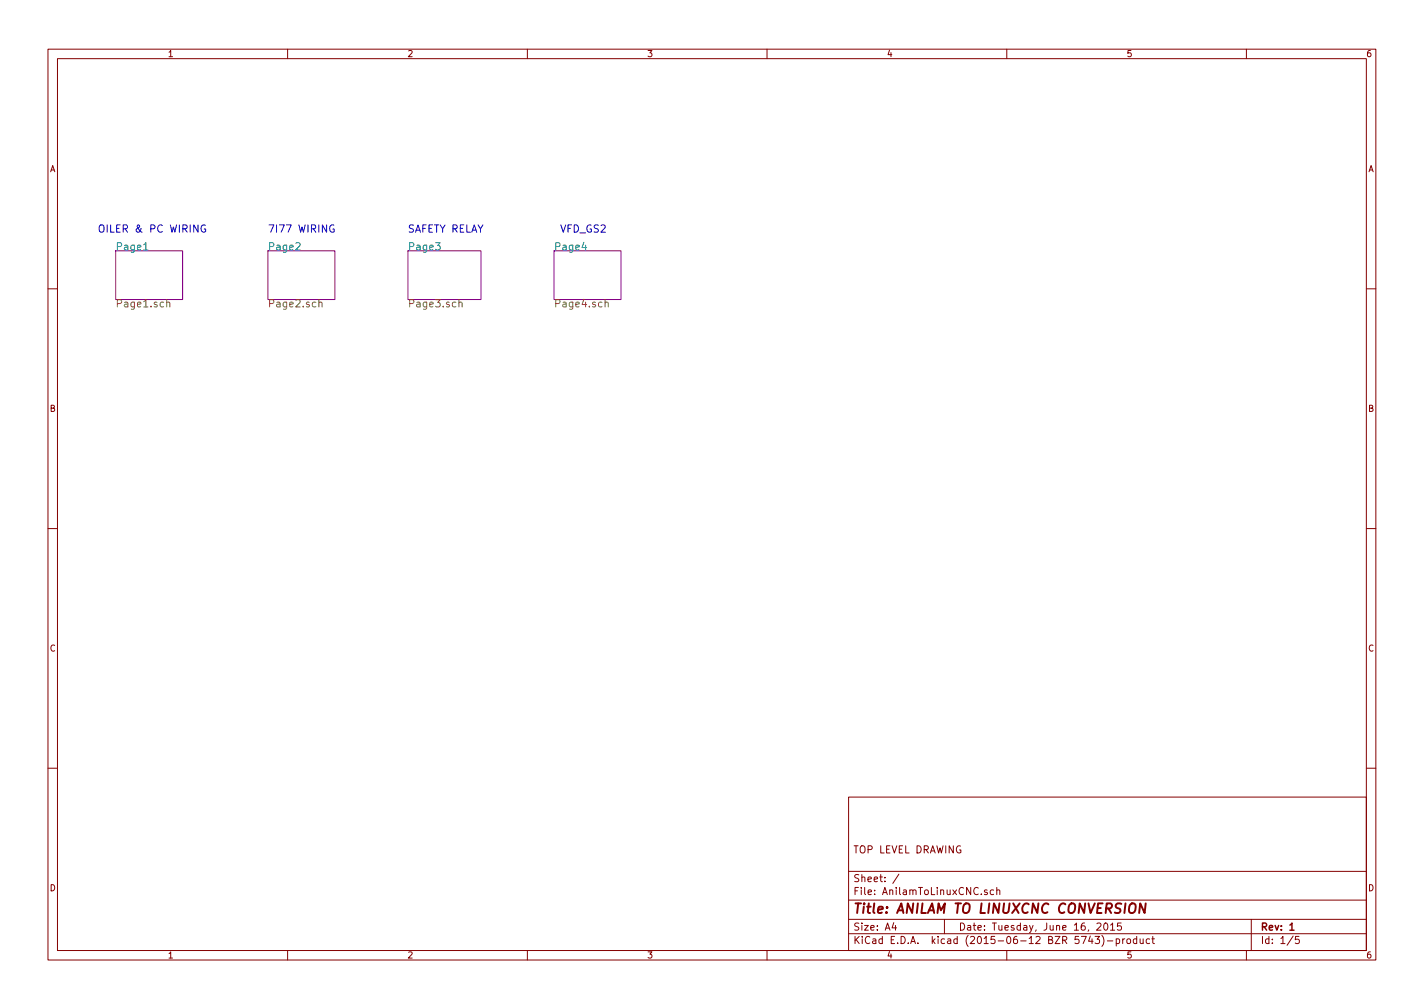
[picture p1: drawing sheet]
<svg xmlns="http://www.w3.org/2000/svg" width="297mm" height="210mm" viewBox="0 0 297 210" stroke-linecap="round" stroke-linejoin="round" font-family="sans-serif">
<g fill="none" stroke="#840000" stroke-width=".21">
<path d="M10 10.3h277v189.9h-277zM12 12.2h273v186.1h-273zM60 10.3v1.9M110 10.3v1.9M160 10.3v1.9M210 10.3v1.9M260 10.3v1.9M10 60.2h2M285 60.2h2M10 110.3h2M285 110.3h2M10 160.2h2"/>
<path d="M177 166.3h108v32h-108zM285 160.2h2M60 198.3v1.9M110 198.3v1.9M160 198.3v1.9M177 194.8h108M177 191.8h108M177 187.8h108M177 181.8h108M186.4 192.5l-.3 1h.9M186.8 193v1M187.5 182.3l-1.3 2"/>
<path d="M197 191.8v3M205.9 185.7l-.3-.1-.3 .2 .1 .2 .5 .2v.3h-.6M207.3 185.7l-.5-.1-.2 .3v.6l.2 .1 .5-.1M207.9 185.7l.2-.1 .4 .1 .1 .9M207.9 185.1v1.5M210 198.3v1.9M227.4 195.2l-.3 1.1h.9M227.8 195.8v1M228.4 195.3h1l-.5 .6 .4 .1v.7l-.2 .1-.7-.1M228.8 192.7l.6-.2 .3 .5-1 1h1M229.8 195.1a1.71 1.71 0 0 1 0 2.3M230.4 192.7l.2-.2a.8 .8 0 0 1 .5 .8 .8 .8 0 0 1-.5 .7l-.4-.5z"/>
<path d="M231 196.3h1.1M231.6 193l.5-.5v1.5M231.6 194h.9M232.8 195.9l.5-.1 .3 .3-.2 .6h-.6M232.8 195.8v1.5M233.9 192.5h-.8v.7h.7l.1 .2v.5l-.2 .1-.6-.1M234.2 195.8v1M234.6 195.8l-.4 .3M235.1 196l.2-.2 .5 .2v.5l-.1 .2-.4 .1-.2-.1zM237.1 195.9l-.4-.1-.3 .3 .1 .6 .2 .1 .4-.1M237.1 195.3v1.5M237.8 195.8l.1 .9 .4 .1 .2-.1"/>
<path d="M238.5 195.8v1M239.8 195.9l-.4-.1-.3 .3 .1 .6 .2 .1 .4-.1M240.3 195.8h.5M240.5 195.3v1.3l.3 .2M260 198.3v1.9M261 191.8v6.5M269.7 195.2l-1.2 2M271 195.3h-.7l-.1 .7h.7l.1 .2v.5l-.2 .1-.6-.1"/>
</g>
<path d="M269.1 194h.8" fill="none" stroke="#840000" stroke-width=".3"/>
<path d="M239 188.4l-.2 2-1-2-.2 2" fill="none" stroke="#840000" stroke-width=".41"/>
<path d="M24.1 52.3h14v10.2h-14zM55.9 52.3h13.9v10.2h-13.9zM85.1 52.3h15.2v10.2h-15.2zM115.6 52.3h13.9v10.2h-13.9z" fill="none" stroke="#840084" stroke-width=".21"/>
<path d="M30 52.1h.9" fill="none" stroke="#008484" stroke-width=".21"/>
<path d="M34.8 63.2v-.1a.36 .36 0 0 1 .6 .1v.8M34.8 62.5v1.5M66.5 63.2l.1-.1a.36 .36 0 0 1 .6 .1v.8M66.5 62.5v1.5M95.7 63.2l.1-.1a.36 .36 0 0 1 .6 .1v.8M95.7 62.5v1.5M126.2 63.2l.1-.1a.36 .36 0 0 1 .6 .1v.8M126.2 62.5v1.5" fill="none" stroke="#848400" stroke-width=".21"/>
<path d="M20.8 47.1a.5 .5 0 0 1 .5-.2 .5 .5 0 0 1 .4 .5l-.1 .8-.3 .2a.53 .53 0 0 1-.6-.5zM69.6 47a.71 .71 0 0 0-.8 .7 .71 .71 0 0 0 .8 .7l.1-.6h-.3" fill="none" stroke="#0000c2" stroke-width=".21"/>
<text font-size="2.8" fill="#840000" x="178" y="190.5">Title: ANILAM TO LINUXCNC CONVERSION</text>
<g font-size="2.1" fill="#0000c2">
<text x="22.5" y="48.5">OILER &amp; PC WIRING</text>
<text x="55.9" y="48.5">7I77 WIRING</text>
<text x="85.1" y="48.5">SAFETY RELAY</text>
<text x="116.8" y="48.5">VFD_GS2</text>
</g>
<g font-size="2.1" fill="#008484">
<text x="24.1" y="52.2">Page1</text>
<text x="55.9" y="52.2">Page2</text>
<text x="85.1" y="52.2">Page3</text>
<text x="115.6" y="52.2">Page4</text>
</g>
<g font-size="2.1" fill="#848400">
<text x="24.1" y="64.1">Page1.sch</text>
<text x="55.9" y="64.1">Page2.sch</text>
<text x="85.1" y="64.1">Page3.sch</text>
<text x="115.6" y="64.1">Page4.sch</text>
</g>
<g font-size="2.1" fill="#840000">
<text x="178" y="178">TOP LEVEL DRAWING</text>
<text x="178" y="184">Sheet: /</text>
<text x="178" y="186.7">File: AnilamToLinuxCNC.sch</text>
<text x="178" y="196.9">KiCad E.D.A. kicad (2015-06-12 BZR 5743)-product</text>
<text x="178" y="194.1">Size: A4</text>
<text x="200" y="194.1">Date: Tuesday, June 16, 2015</text>
<text x="263" y="194.1">Rev: 1</text>
<text x="263" y="196.9">Id: 1/5</text>
</g>
<g font-size="1.8" fill="#840000">
<text x="35" y="11.9">1</text>
<text x="85" y="11.9">2</text>
<text x="135" y="11.9">3</text>
<text x="185" y="11.9">4</text>
<text x="235" y="11.9">5</text>
<text x="285" y="11.9">6</text>
<text x="10.4" y="35.9">A</text>
<text x="285.4" y="35.9">A</text>
<text x="10.4" y="85.9">B</text>
<text x="285.4" y="85.9">B</text>
<text x="10.4" y="135.9">C</text>
<text x="285.4" y="135.9">C</text>
<text x="10.4" y="185.9">D</text>
<text x="285.4" y="185.9">D</text>
<text x="35" y="199.9">1</text>
<text x="85" y="199.9">2</text>
<text x="135" y="199.9">3</text>
<text x="185" y="199.9">4</text>
<text x="235" y="199.9">5</text>
<text x="285" y="199.9">6</text>
</g>
</svg>
